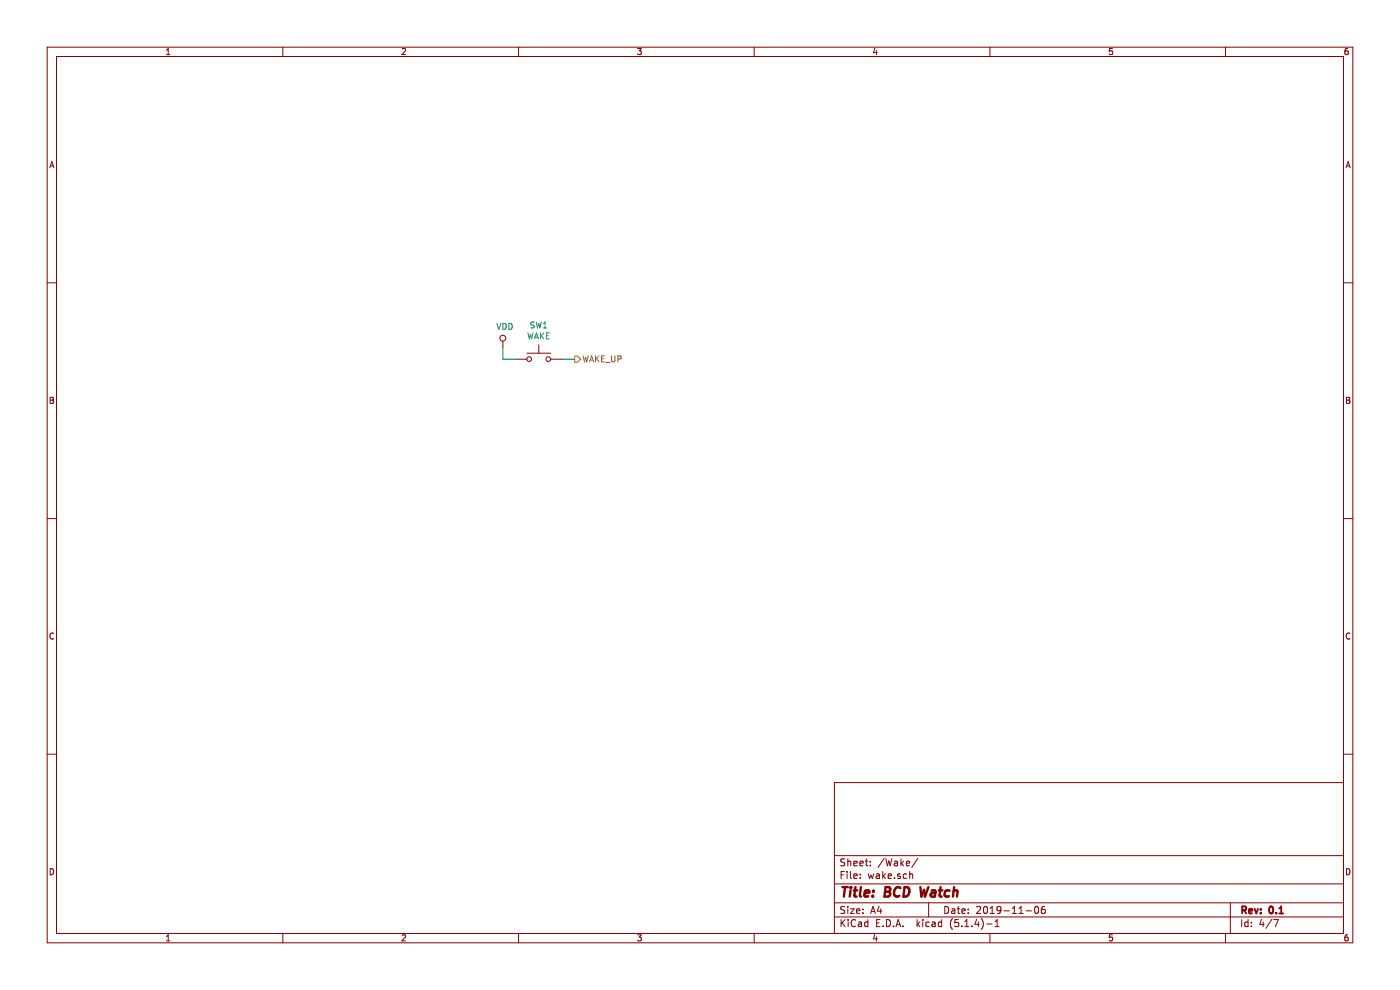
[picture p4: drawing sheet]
EESchema Schematic File Version 4
LIBS:PCB_CR2032-cache
EELAYER 30 0
EELAYER END
$Descr A4 11693 8268
encoding utf-8
Sheet 4 7
Title "BCD Watch"
Date "2019-11-06"
Rev "0.1"
Comp ""
Comment1 ""
Comment2 ""
Comment3 ""
Comment4 ""
$EndDescr
$Comp
L Switch:SW_Push SW?
U 1 1
P 4500 3000
AR Path="/5DD51027" Ref="SW?"  Part="1" 
AR Path="/5DD502F6/5DD51027" Ref="SW1"  Part="1" 
F 0 "SW1" H 4500 3285 50  0000 C CNN
F 1 "WAKE" H 4500 3194 50  0000 C CNN
F 2 "BCD-watch:WS-TASU SMT Tact Switch" H 4500 3200 50  0001 C CNN
F 3 "~" H 4500 3200 50  0001 C CNN
F 4 "Wurth" H 4500 3000 50  0001 C CNN "Make"
F 5 "434331045822" H 4500 3000 50  0001 C CNN "Part"
F 6 "710-434331045822" H 4500 3000 50  0001 C CNN "Mouser"
	1    4500 3000
	1    0    0    -1  
$EndComp
$Comp
L power:VDD #PWR021
U 1 1
P 4200 2900
F 0 "#PWR021" H 4200 2750 50  0001 C CNN
F 1 "VDD" H 4217 3073 50  0000 C CNN
F 2 "" H 4200 2900 50  0001 C CNN
F 3 "" H 4200 2900 50  0001 C CNN
	1    4200 2900
	1    0    0    -1  
$EndComp
Wire Wire Line
	4200 2900 4200 3000
Wire Wire Line
	4200 3000 4300 3000
Text HLabel 4800 3000 2    50   Output ~ 0
WAKE_UP
Wire Wire Line
	4800 3000 4700 3000
$EndSCHEMATC
